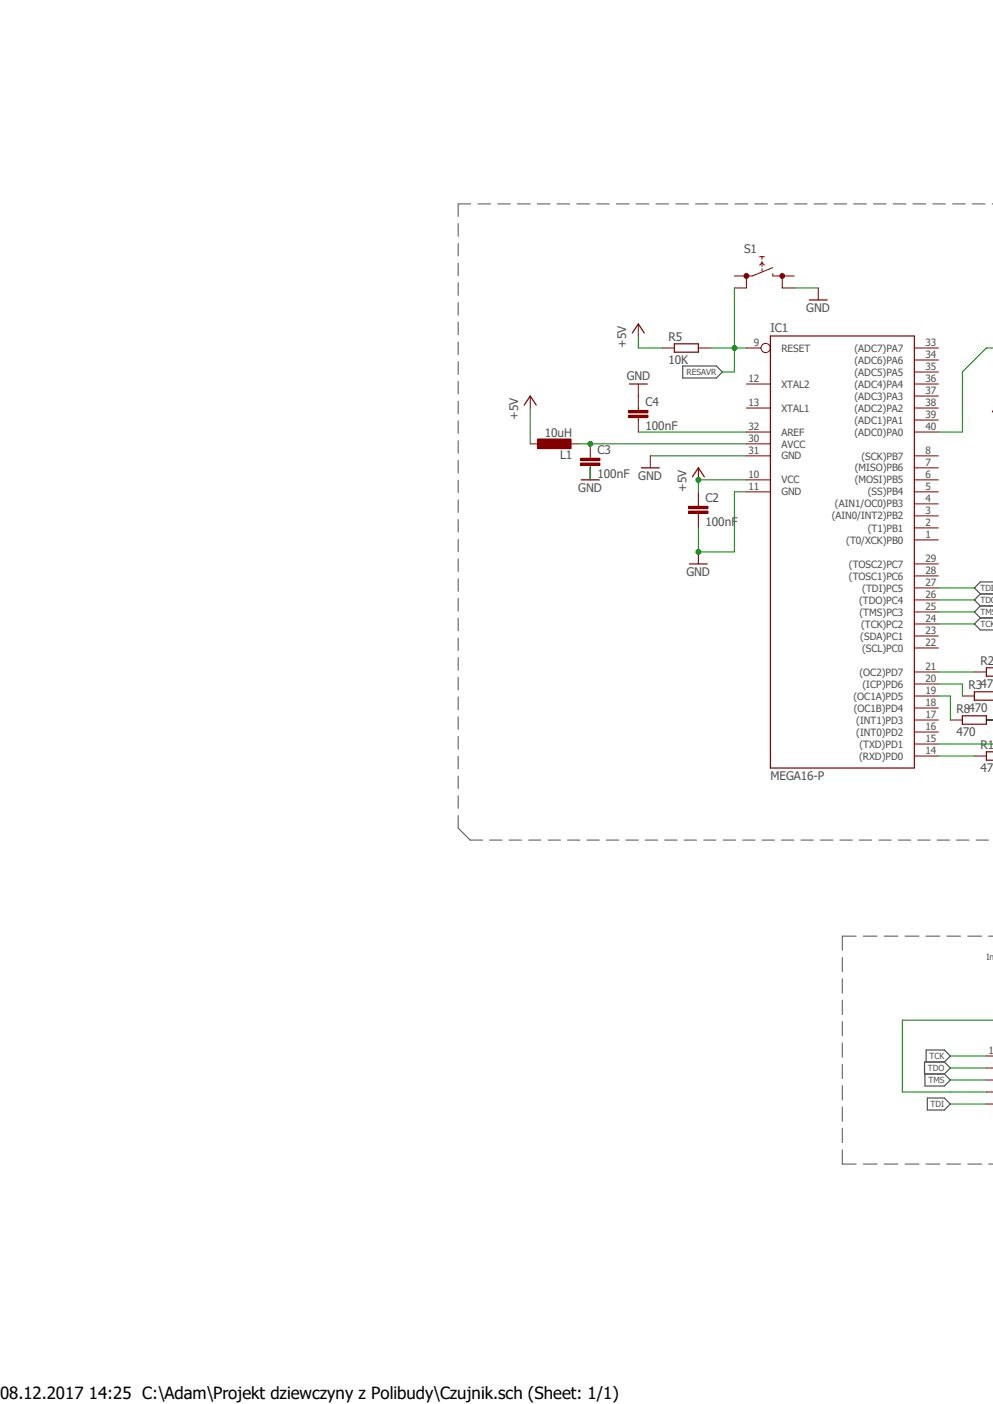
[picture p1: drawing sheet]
<svg xmlns="http://www.w3.org/2000/svg" width="210mm" height="297mm" viewBox="0 0 210 297" stroke-linecap="round" stroke-linejoin="round" font-family="sans-serif">
<path d="M96.8 43.1l113.1 103M209.9 146l-113.1 103" fill="none" stroke="#fff" stroke-width=".21"/>
<g fill="none" stroke="#505050" stroke-width=".21">
<path d="M96.9 47.3v2.7M96.9 51.5v2.6M96.9 55.7v2.6M96.9 59.8v2.7M99.6 43.1h-2.7v2.7M101.1 43.1h2.7M105.3 43.1h2.6M109.4 43.1h2.7M113.6 43.1h2.7M117.8 43.1h2.7M122 43.1h2.7M126.2 43.1h2.7"/>
<path d="M130.3 43.1h2.8M134.5 43.1h2.7M138.7 43.1h2.7M142.9 43.1h2.7M147.1 43.1h2.7M151.3 43.1h2.7M155.4 43.1h2.8M159.6 43.1h2.7M163.8 43.1h2.7M168 43.1h2.7M172.2 43.1h2.7M176.4 43.1h2.7"/>
<path d="M180.6 43.1h2.6M184.7 43.1h2.7M188.9 43.1h2.7M193.1 43.1h2.7M197.3 43.1h2.6M201.5 43.1h2.6M205.7 43.1h2.6M209.8 43.1h.1M96.9 64v2.7M96.9 68.2v2.6M96.9 72.3v2.7M96.9 76.5v2.7"/>
<path d="M96.9 80.7v2.7M96.9 84.9v2.6M96.9 89v2.7M96.9 93.2v2.7M96.9 97.4v2.7M96.9 101.6v2.6M96.9 105.7v2.7M96.9 109.9v2.7M96.9 114.1v2.7M96.9 118.2v2.7M96.9 122.4v2.7M96.9 126.6v2.7"/>
<path d="M96.9 130.8v2.6M96.9 135v2.6M96.9 139.1v2.7M96.9 143.3v2.7M96.9 147.4v2.7M96.9 151.6v2.7M96.9 155.8v2.7M96.9 160v2.6M96.9 164.2v2.6M96.9 168.3v2.7M96.9 172.5v2.7l2.5 2.5h2.7M103.5 177.7h2.7"/>
<path d="M107.7 177.7h2.6M111.8 177.7h2.6M115.9 177.7h2.6M120 177.7h2.6M124.1 177.7h2.6M128.2 177.7h2.7M132.4 177.7h2.6M136.5 177.7h2.6M140.6 177.7h2.6M144.7 177.7h2.6M148.8 177.7h2.6M153 177.7h2.6"/>
<path d="M157.1 177.7h2.6M161.2 177.7h2.6M165.3 177.7h2.6M169.4 177.7h2.6M173.5 177.7h2.6M177.6 177.7h2.7M181.7 177.7h2.7M185.9 177.7h2.6M190 177.7h2.6M194.1 177.7h2.6M198.2 177.7h2.6M202.3 177.7h2.6"/>
<path d="M206.5 177.7h2.5M181.1 198h-3v3M182.6 198h2.9M187 198h2.9M191.4 198h3M195.8 198h3M200.2 198h3M204.7 198h2.9M209.1 198h.8M178.1 202.6v3M178.1 207.1v3M178.1 211.6v3"/>
<path d="M178.1 216.1v3M178.1 220.6v3M178.1 225.2v3M178.1 229.7v3M178.1 234.2v3M178.1 238.7v3M178.1 243.2v3.1h3M182.6 246.3h2.9M187 246.3h2.9M191.4 246.3h3M195.8 246.3h3M200.2 246.3h3"/>
<path d="M204.7 246.3h2.9M209.1 246.3h.8"/>
</g>
<g fill="none" stroke="#505050" stroke-width=".25">
<path d="M144.4 77.4h7.1l1.3 1.3-1.3 1.3h-7.1zM207.3 130.7l-1.2 1.3 1.2 1.3h2.6M207.3 130.7h2.6M207.3 125.6l-1.2 1.3 1.2 1.3M207.3 125.6h2.6M207.3 128.2h2.6M207.3 128.2l-1.2 1.3 1.2 1.2M209.9 123.1h-2.6l-1.2 1.3 1.2 1.2M195.6 227.2v2.5h4.1l1.3-1.2-1.3-1.3M195.9 224.7v-2.6h3.8l1.3 1.3-1.3 1.3M196.1 232.3h3.6l1.3 1.3-1.3 1.2h-3.6zM199.7 224.7h-4.2v2.5h4.2"/>
<path d="M199.7 224.7l1.3 1.2-1.3 1.3"/>
</g>
<path d="M133.7 70.4l1.3-1.9 1.3 1.9M142.6 72.7h5.1v1.8h-5.1zM162.9 71.1h30.5v91.4h-30.5z" fill="none" stroke="#800000" stroke-width=".25"/>
<g fill="none" stroke="#800000" stroke-width=".21">
<path d="M160.7 54.3h1M160.7 56.1l.5-.5 .5 .5M161.2 54.3v.5M161.2 55.3v1M161.2 56.9v.5M163.4 56.6l-4.3 1.8h-1.2v2.5M163.4 57.9v.5h2v2.5M135 68.5v2.6M140.1 73.6h2.5M147.7 73.6h2.5M157.9 73.6h3.1M193.4 73.6h5.1"/>
<path d="M193.4 76.2h5.1M193.4 78.7h5.1M157.9 81.2h5M157.9 86.3h5M157.9 91.4h5M157.9 96.4h5M157.9 93.9h5M193.4 81.2h5.1M193.4 83.8h5.1M193.4 86.3h5.1M193.4 88.9h5.1M193.4 91.4h5.1"/>
<path d="M193.4 96.4h5.1M193.4 99h5.1M157.9 101.5h5M157.9 104.1h5M193.4 101.5h5.1M193.4 104.1h5.1M193.4 106.6h5.1M193.4 109.1h5.1M193.4 111.7h5.1M193.4 114.2h5.1M193.4 119.3h5.1M193.4 121.8h5.1"/>
<path d="M193.4 124.4h5.1M193.4 126.9h5.1M193.4 129.5h5.1M193.4 132h5.1M193.4 134.5h5.1M193.4 137.1h5.1M193.4 159.9h5.1M193.4 157.4h5.1M193.4 154.9h5.1M193.4 152.3h5.1M193.4 149.8h5.1M193.4 147.2h5.1"/>
<path d="M193.4 144.7h5.1M193.4 142.2h5.1"/>
<circle cx="161.9" cy="73.6" r=".98"/>
</g>
<circle cx="157.9" cy="58.4" r=".51" fill="#800000"/>
<circle cx="157.9" cy="58.4" r=".51" fill="none" stroke="#800000" stroke-width=".21"/>
<circle cx="165.4" cy="58.4" r=".51" fill="#800000"/>
<g fill="none" stroke="#800000" stroke-width=".21">
<path d="M155.3 58.4h2.6M165.4 58.4h2.6M155.3 60.9h2.6M165.4 60.9h2.6M173.1 60.9v2.6M147.7 106.6v.5M147.7 108.6v.5"/>
<circle cx="165.4" cy="58.4" r=".51"/>
</g>
<path d="M171.2 63.5h3.8" fill="none" stroke="#800000" stroke-width=".25"/>
<path d="M145.7 107.1h4v.5h-4z" fill-rule="evenodd" fill="#800000"/>
<path d="M145.7 107.1h4v.5h-4z" fill="none" stroke="#800000" stroke-width=".21"/>
<path d="M145.7 108.1h4v.5h-4z" fill-rule="evenodd" fill="#800000"/>
<path d="M124.8 96.4v.5M124.8 98.5v.5M145.7 108.1h4v.5h-4zM147.7 104.1v2.5M147.7 109.1v2.6" fill="none" stroke="#800000" stroke-width=".21"/>
<path d="M122.8 96.9h4.1v.6h-4.1z" fill-rule="evenodd" fill="#800000"/>
<path d="M122.8 96.9h4.1v.6h-4.1z" fill="none" stroke="#800000" stroke-width=".21"/>
<path d="M122.8 98h4.1v.5h-4.1z" fill-rule="evenodd" fill="#800000"/>
<path d="M122.8 98h4.1v.5h-4.1zM124.8 93.9v2.5M124.8 99v2.5M137.5 96.4v2.6M147.7 99v2.5M147.7 116.8v2.5" fill="none" stroke="#800000" stroke-width=".21"/>
<path d="M135.6 99h3.8M122.9 101.5h3.8M145.8 119.3h3.8M146.4 100.9l1.3-1.9 1.3 1.9" fill="none" stroke="#800000" stroke-width=".25"/>
<path d="M113.7 92.9h7.1v2h-7.1z" fill-rule="evenodd" fill="#800000"/>
<path d="M112.1 93.9h2.6M112.1 83.8v2.5M113.7 92.9h7.1v2h-7.1zM119.8 93.9h2.5M135 86.3v.5M135 88.3v.6" fill="none" stroke="#800000" stroke-width=".21"/>
<path d="M110.9 85.7l1.2-1.9 1.3 1.9" fill="none" stroke="#800000" stroke-width=".25"/>
<path d="M133 87.8h4v.5h-4z" fill-rule="evenodd" fill="#800000"/>
<path d="M133 87.8h4v.5h-4z" fill="none" stroke="#800000" stroke-width=".21"/>
<path d="M133 86.8h4v.5h-4z" fill-rule="evenodd" fill="#800000"/>
<g fill="none" stroke="#800000" stroke-width=".21">
<path d="M133 86.8h4v.5h-4zM135 81.2v5.1M135 88.9v2.5M201 152.3h2.5M203.5 147.2h2.6M206.1 159.9h2.5M206.1 142.2h2.5M208.6 152.3h1.3M208.6 233.6h1.3M208.6 231h1.3M208.6 228.5h1.3M208.6 225.9h1.3"/>
<path d="M208.6 223.4h1.3"/>
</g>
<path d="M133.1 81.2h3.8M209.9 87h.1M203.5 151.4h5.1v1.8h-5.1zM209.9 159h-1.3v1.8h1.3M209.9 141.3h-1.3v1.7h1.3M209.9 146.3h-3.8v1.8h3.8" fill="none" stroke="#800000" stroke-width=".25"/>
<path d="M135 71.1v2.5h5.1M157.9 101.5h-10.2v2.6" fill="none" stroke="#008000" stroke-width=".21"/>
<circle cx="147.7" cy="101.5" r=".51" fill="#008000"/>
<g fill="none" stroke="#008000" stroke-width=".21">
<path d="M168 60.9h5.1M112.1 86.3v7.6M157.9 104.1h-2.6v12.7h-7.6v-5.1M209.9 215.8h-19.1v15.2h17.8"/>
<circle cx="147.7" cy="101.5" r=".51"/>
</g>
<circle cx="147.7" cy="116.8" r=".51" fill="#008000"/>
<g fill="none" stroke="#008000" stroke-width=".21">
<path d="M150.2 73.6h7.7M155.3 60.9v12.7M124.8 99v2.5M137.5 96.4h20.4"/>
<circle cx="147.7" cy="116.8" r=".51"/>
</g>
<circle cx="155.3" cy="73.6" r=".51" fill="#008000"/>
<g fill="none" stroke="#008000" stroke-width=".21">
<path d="M155.3 73.6v5.1h-2.5M122.3 93.9h35.6"/>
<circle cx="155.3" cy="73.6" r=".51"/>
</g>
<circle cx="124.8" cy="93.9" r=".51" fill="#008000"/>
<g fill="none" stroke="#008000" stroke-width=".21">
<path d="M209.9 73.6h-1.3l-5.1 5.1v12.7h-5M135 91.4h22.9M198.5 132h7.6M198.5 126.9h7.6M198.5 129.5h7.6M198.5 124.4h7.6M198.5 159.9h7.6M198.5 144.7h5v2.5M198.5 147.2h2.5v5.1M198.5 157.4h11.4M198.5 142.2h7.6M208.6 152.3h1.3"/>
<path d="M201 223.4h7.6M201 225.9h7.6M201 228.5h7.6M201 233.6h7.6"/>
<circle cx="124.8" cy="93.9" r=".51"/>
</g>
<text font-size="3.6" x="0" y="296">08.12.2017 14:25 C:\Adam\Projekt dziewczyny z Polibudy\Czujnik.sch (Sheet: 1/1)</text>
<g font-size="2.5" fill="#505050">
<text x="157.4" y="53.6">S1</text>
<text x="170.5" y="66">GND</text>
<text x="162.9" y="70.3">IC1</text>
<text x="132.5" y="73.6" transform="rotate(-90 132.5 73.6)">+5V</text>
<text x="141.4" y="76.9">10K</text>
<text x="141.4" y="72.1">R5</text>
<text x="132.5" y="80.5">GND</text>
<text x="109.6" y="88.9" transform="rotate(-90 109.6 88.9)">+5V</text>
<text x="136.5" y="85.9">C4</text>
<text x="115.2" y="92.4">10uH</text>
<text x="136.5" y="91">100nF</text>
<text x="118.5" y="97.2">L1</text>
<text x="126.4" y="101.1">100nF</text>
<text x="126.4" y="96.1">C3</text>
<text x="135" y="101.5">GND</text>
<text x="122.3" y="104.1">GND</text>
<text x="145.2" y="104.1" transform="rotate(-90 145.2 104.1)">+5V</text>
<text x="149.2" y="106.2">C2</text>
<text x="149.2" y="111.3">100nF</text>
<text x="145.2" y="121.8">GND</text>
<text x="207.4" y="140.7">R2</text>
<text x="204.8" y="145.8">R3470</text>
<text x="202.3" y="155.6">470</text>
<text x="202.3" y="150.8">R8470</text>
<text x="207.4" y="158.5">R1</text>
<text x="162.9" y="165">MEGA16-P</text>
<text x="207.4" y="163.2">470</text>
</g>
<g font-size="2.1" fill="#505050">
<text x="159.4" y="73.2">9</text>
<text x="165.3" y="74.4">RESET</text>
<text x="180.7" y="74.4">(ADC7)PA7</text>
<text x="180.7" y="76.9">(ADC6)PA6</text>
<text x="195.7" y="73.2">33</text>
<text x="195.7" y="75.8">34</text>
<text x="158.3" y="80.9">12</text>
<text x="165.3" y="82">XTAL2</text>
<text x="180.7" y="79.5">(ADC5)PA5</text>
<text x="180.7" y="82">(ADC4)PA4</text>
<text x="195.7" y="78.3">35</text>
<text x="195.7" y="80.9">36</text>
<text x="195.7" y="83.4">37</text>
<text x="158.3" y="85.9">13</text>
<text x="165.3" y="87.1">XTAL1</text>
<text x="180.7" y="84.5">(ADC3)PA3</text>
<text x="180.7" y="87.1">(ADC2)PA2</text>
<text x="180.7" y="89.6">(ADC1)PA1</text>
<text x="195.7" y="85.9">38</text>
<text x="195.7" y="88.5">39</text>
<text x="158.3" y="93.6">30</text>
<text x="158.3" y="91">32</text>
<text x="165.3" y="94.7">AVCC</text>
<text x="165.3" y="92.2">AREF</text>
<text x="180.7" y="92.2">(ADC0)PA0</text>
<text x="195.7" y="91">40</text>
<text x="158.3" y="96.1">31</text>
<text x="158.3" y="101.2">10</text>
<text x="165.3" y="97.2">GND</text>
<text x="180.8" y="99.7">(MISO)PB6</text>
<text x="182.2" y="97.2">(SCK)PB7</text>
<text x="195.7" y="96.1">8</text>
<text x="195.7" y="98.6">7</text>
<text x="195.7" y="101.2">6</text>
<text x="158.3" y="103.7">11</text>
<text x="165.3" y="102.3">VCC</text>
<text x="165.3" y="104.8">GND</text>
<text x="176.6" y="107.4">(AIN1/OC0)PB3</text>
<text x="180.8" y="102.3">(MOSI)PB5</text>
<text x="183.5" y="104.8">(SS)PB4</text>
<text x="195.7" y="103.7">5</text>
<text x="195.7" y="106.3">4</text>
<text x="175.9" y="109.9">(AIN0/INT2)PB2</text>
<text x="183.5" y="112.4">(T1)PB1</text>
<text x="195.7" y="108.8">3</text>
<text x="195.7" y="111.3">2</text>
<text x="195.7" y="113.9">1</text>
<text x="179" y="115">(T0/XCK)PB0</text>
<text x="195.7" y="119">29</text>
<text x="179.5" y="120.1">(TOSC2)PC7</text>
<text x="179.5" y="122.6">(TOSC1)PC6</text>
<text x="182.4" y="125.1">(TDI)PC5</text>
<text x="195.7" y="121.5">28</text>
<text x="195.7" y="124">27</text>
<text x="181.7" y="127.7">(TDO)PC4</text>
<text x="181.8" y="130.2">(TMS)PC3</text>
<text x="195.7" y="126.6">26</text>
<text x="195.7" y="129.1">25</text>
<text x="195.7" y="131.7">24</text>
<text x="181.9" y="135.3">(SDA)PC1</text>
<text x="182.1" y="132.8">(TCK)PC2</text>
<text x="182.3" y="137.8">(SCL)PC0</text>
<text x="195.7" y="134.2">23</text>
<text x="195.7" y="136.7">22</text>
<text x="181.8" y="142.9">(OC2)PD7</text>
<text x="195.7" y="141.8">21</text>
<text x="180.5" y="148">(OC1A)PD5</text>
<text x="182.4" y="145.5">(ICP)PD6</text>
<text x="195.7" y="149.4">18</text>
<text x="195.7" y="146.9">19</text>
<text x="195.7" y="144.4">20</text>
<text x="180.6" y="150.5">(OC1B)PD4</text>
<text x="181.1" y="155.6">(INT0)PD2</text>
<text x="181.1" y="153.1">(INT1)PD3</text>
<text x="195.7" y="154.5">16</text>
<text x="195.7" y="152">17</text>
<text x="181.7" y="160.7">(RXD)PD0</text>
<text x="181.8" y="158.2">(TXD)PD1</text>
<text x="195.7" y="159.6">14</text>
<text x="195.7" y="157.1">15</text>
<text x="209.1" y="223.1">10</text>
</g>
<g font-size="1.8" fill="#505050">
<text x="145.2" y="79.3">RESAVR</text>
<text x="207.3" y="125">TDI</text>
<text x="207.3" y="127.6">TDO</text>
<text x="207.3" y="130.1">TMS</text>
<text x="207.3" y="132.6">TCK</text>
<text x="208.6" y="203.1">Inte</text>
<text x="196.2" y="226.6">TDO</text>
<text x="196.6" y="224.1">TCK</text>
<text x="196.3" y="229.1">TMS</text>
<text x="196.8" y="234.2">TDI</text>
</g>
</svg>
